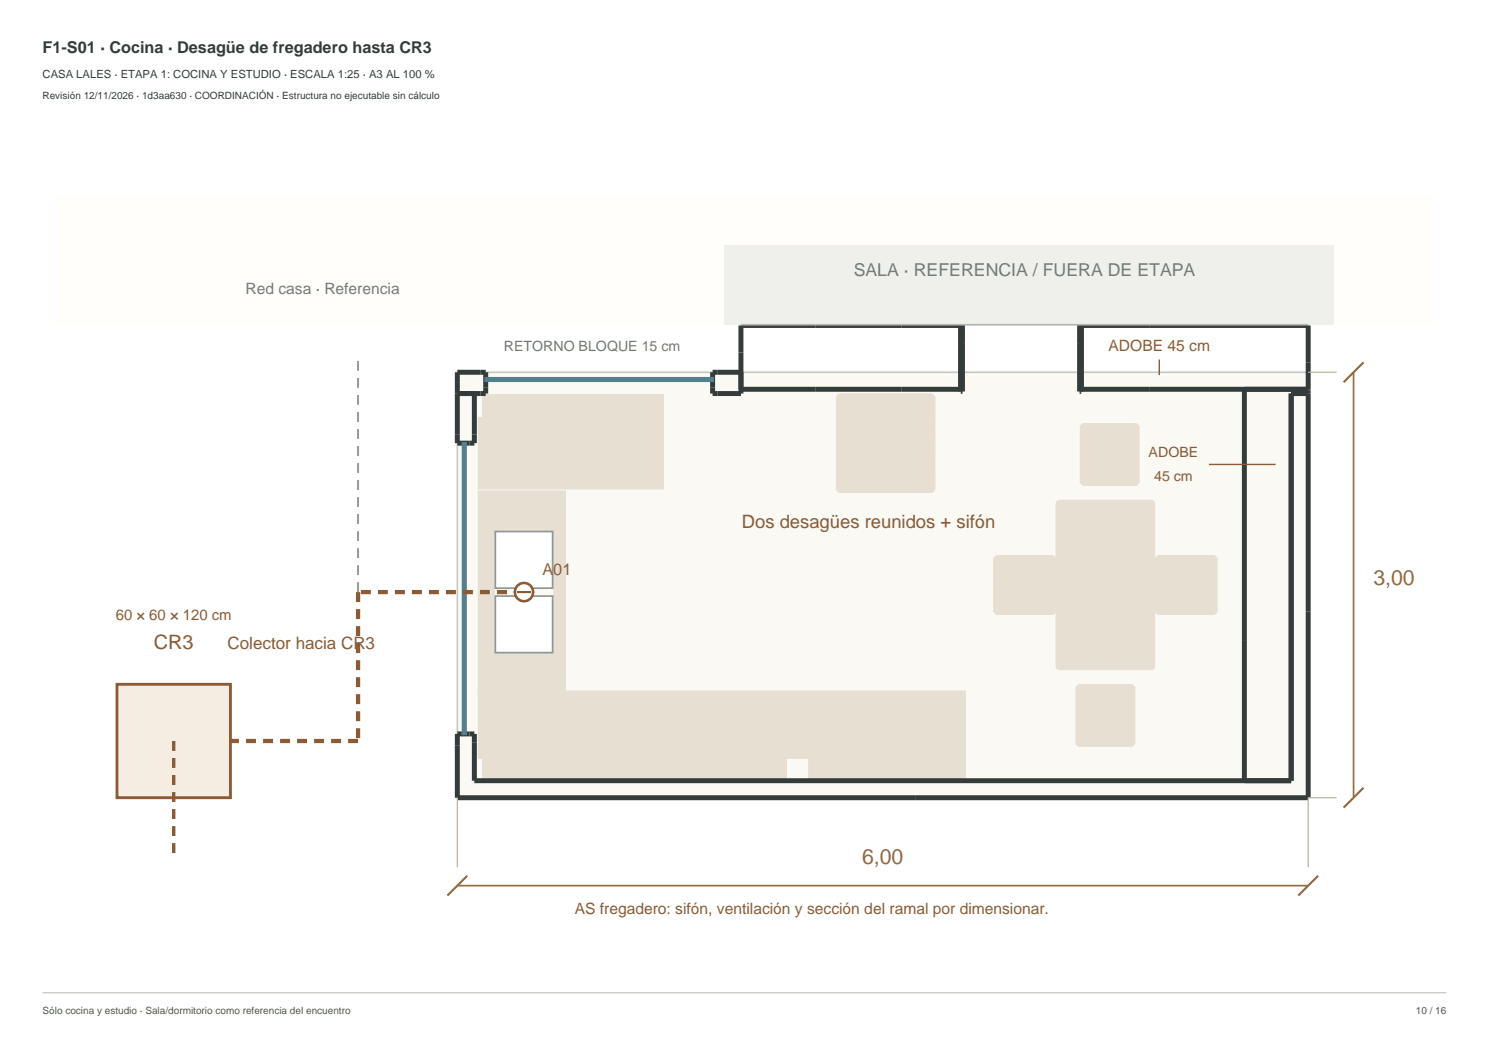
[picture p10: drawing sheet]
<svg xmlns="http://www.w3.org/2000/svg" width="420mm" height="297mm" viewBox="0 0 420 297" stroke-linecap="round" stroke-linejoin="round" font-family="sans-serif">
<path d="M129 105h240v120h-240z" fill-rule="evenodd" fill="#fbf9f3" stroke="#c7c9c3" stroke-width=".48"/>
<g fill="#e6dfd2">
<path d="M228 214l44.4-19.2v24.8z"/>
<path d="M228 214l44.4 5.6h-44.4z"/>
<path d="M222 214l50.4-19.2-44.4 19.2z"/>
<path d="M136 219.6l86-5.6v5.6z"/>
<path d="M136 214h86l-86 5.6z"/>
<path d="M134.8 194.8l1.2 19.2h-1.2z"/>
<path d="M134.8 194.8l87.2 19.2h-86z"/>
<path d="M134.8 194.8h137.6l-50.4 19.2z"/>
<path d="M136 214l86 5.6h-86z"/>
<path d="M136 214h86v5.6z"/>
<path d="M139.5 184.3l20.1 11.7h-24.8z"/>
<path d="M137.5 167.4l2 16.9z"/>
<path d="M137.4 167.4l2.1 16.9-4.7 11.7z"/>
<path d="M137.4 167.4l2.1 16.9z"/>
<path d="M137.6 167.5l1.9 16.8z"/>
<path d="M137.3 167.2l-2.5 28.8z"/>
<path d="M137.7 167.6l1.8 16.7z"/>
<path d="M137.3 167.1l-2.5 28.9z"/>
<path d="M137.8 167.7l1.7 16.6z"/>
<path d="M137.9 167.7l1.6 16.6z"/>
<path d="M138 167.7l1.5 16.6z"/>
<path d="M138.1 167.7l1.4 16.6z"/>
<path d="M138.2 167.7l1.3 16.6z"/>
<path d="M138.3 167.6l1.2 16.7z"/>
<path d="M138.4 167.5l1.1 16.8z"/>
<path d="M139.5 184.3h16.6l3.5 11.7z"/>
<path d="M139.5 149.7l-2.1 17z"/>
<path d="M139.5 149.7l-2 16.9z"/>
<path d="M139.5 149.7l-1.9 16.8z"/>
<path d="M139.5 149.7l-1.8 16.7z"/>
<path d="M139.5 149.7l-1.7 16.6z"/>
<path d="M139.5 149.7l-1.6 16.6z"/>
<path d="M139.5 149.7l-1.4 16.6z"/>
<path d="M139.5 149.7l-1.3 16.6z"/>
<path d="M139.5 149.7l-1.2 16.7z"/>
<path d="M139.5 149.7l-1.1 16.8z"/>
<path d="M139.5 149.7l-1 16.9z"/>
<path d="M134.8 138.4l4.7 11.3-2.1 17z"/>
<path d="M134.8 138.4l2.5 28.5z"/>
<path d="M134.8 138.4l2.5 28.4z"/>
<path d="M139.5 149.7l20.1-11.3-3.5 11.3z"/>
<path d="M134.8 138.4h24.8l-20.1 11.3z"/>
<path d="M134.8 138.4l2.5 28.6-2.5 29z"/>
<path d="M137.3 167l-2.5 29z"/>
<path d="M134.8 138.4l2.5 28.6z"/>
<path d="M159.6 138.4v57.6l-3.5-46.3z"/>
<path d="M156.1 149.7l3.5 46.3-3.5-11.7z"/>
<path d="M139.5 149.7v34.6l-.8-17.3z"/>
<path d="M139.5 149.7l-.8 17.2z"/>
<path d="M139.5 149.7l-.8 17.1z"/>
<path d="M139.5 149.7l-.9 17z"/>
<path d="M138.7 167.1l.8 17.2z"/>
<path d="M138.7 167.2l.8 17.1z"/>
<path d="M138.6 167.4l.9 16.9z"/>
<path d="M159.6 138.4v57.6l-3.5-11.7z"/>
<path d="M159.6 138.4l-3.5 45.9v-34.6z"/>
<path d="M136 117.6l51.2-6.4v26.8z"/>
<path d="M136 117.6l51.2 20.4h-52.4z"/>
<path d="M134.8 117.6h1.2l-1.2 20.4z"/>
<path d="M136 111.6l51.2-.4-51.2 6.4z"/>
<path d="M134.8 111.2l1.2 .4h-1.2z"/>
</g>
<path d="M134.8 111.4h52.4" fill="none" stroke="#e6dfd2" stroke-width=".36"/>
<g fill="#e6dfd2">
<path d="M134.8 117.6h1.2l-1.2 20.4z"/>
<path d="M134.8 111.2l1.2 .4h-1.2z"/>
<path d="M136 117.6l51.2 20.4h-52.4z"/>
<path d="M136 111.6l51.2-.4-51.2 6.4z"/>
<path d="M136 117.6l51.2-6.4v26.8z"/>
</g>
<path d="M134.8 111.4h52.4" fill="none" stroke="#e6dfd2" stroke-width=".36"/>
<g fill="#e6dfd2">
<path d="M235.8 138l1 1-.6-.2z"/>
<path d="M235.8 138l27 1h-26z"/>
<path d="M236.2 111.2l.6-.2-1 1z"/>
<path d="M263.8 138l-.4 .8-.6 .2z"/>
<path d="M235.8 112h28l-28 26z"/>
<path d="M235.8 138l28-26-1 27z"/>
<path d="M235.8 112l1-1 27 1z"/>
<path d="M263.8 112v26l-1 1z"/>
<path d="M236.8 111h26l1 1z"/>
<path d="M262.8 111l.6 .2 .4 .8z"/>
</g>
<g fill="none" stroke="#e6dfd2" stroke-width=".28">
<path d="M235.8 112v26M235.9 112v26M236.1 112v26M236.4 112v26M236.8 111h26M236.8 111.1h26M236.8 111.3h26M236.8 111.6h26M263.2 112v26M263.5 112v26M263.7 112v26M263.8 112v26"/>
<path d="M236.8 139h26M236.8 138.9h26M236.8 138.7h26M236.8 138.4h26"/>
</g>
<path d="M236.6 112v26M236.8 111.8h26M263 112v26M236.8 138.2h26" fill="none" stroke="#e6dfd2" stroke-width=".31"/>
<g fill="#e6dfd2">
<path d="M236.8 138l26-26v26z"/>
<path d="M236.8 112h26l-26 26z"/>
<path d="M181 196.6l29.6 20.4h-29.6z"/>
<path d="M181 196.6h29.6v20.4z"/>
<path d="M324.8 141l.7 .3 .3 .7z"/>
<path d="M298.8 141h26l1 1z"/>
<path d="M298.1 141.3l.7-.3-1 1z"/>
<path d="M297.8 142l1-1 27 1z"/>
<path d="M325.8 188l-.3 .7-.7 .3z"/>
<path d="M325.8 142v46h-28z"/>
<path d="M297.8 142h28l-28 46z"/>
<path d="M297.8 188h28l-1 1z"/>
<path d="M297.8 188l27 1h-26z"/>
<path d="M297.8 188l1 1-.7-.3z"/>
<path d="M304.6 136.2l16 .8h-15.2z"/>
<path d="M304.6 136.2h16.8l-.8 .8z"/>
<path d="M304.6 120.2l.8-.8h15.2z"/>
<path d="M304.6 120.2h16.8l-16.8 16z"/>
<path d="M304.6 136.2l16.8-16v16z"/>
<path d="M304.6 120.2l16-.8 .8 .8z"/>
<path d="M304.2 193h15.2l.8 .8z"/>
<path d="M303.4 193.8l.8-.8 16 .8z"/>
<path d="M304.2 210.6l16-.8-.8 .8z"/>
<path d="M303.4 209.8l16.8-16v16z"/>
<path d="M303.4 193.8h16.8l-16.8 16z"/>
<path d="M303.4 209.8h16.8l-16 .8z"/>
<path d="M304.2 193l16 .8h-16.8z"/>
<path d="M326.6 156.6l-.8 16v-15.2z"/>
<path d="M326.6 156.6v16.8l-.8-.8z"/>
<path d="M342.6 156.6l.8 .8v15.2z"/>
<path d="M326.6 156.6h16v16.8z"/>
<path d="M326.6 156.6l16 16.8h-16z"/>
<path d="M342.6 156.6l.8 16-.8 .8z"/>
<path d="M297.8 157.4v15.2l-.8 .8z"/>
<path d="M297 156.6l.8 .8-.8 16z"/>
<path d="M280.2 157.4l.8 16-.8-.8z"/>
<path d="M281 156.6l16 16.8h-16z"/>
<path d="M281 156.6h16v16.8z"/>
<path d="M281 156.6v16.8l-.8-16z"/>
</g>
<g fill="#fff" stroke="#92978f" stroke-width=".48">
<path d="M139.7 168.1h16.2v16h-16.2z" fill-rule="evenodd"/>
<path d="M139.7 149.9h16.2v16h-16.2z" fill-rule="evenodd"/>
</g>
<path d="M271 91.8h-62v19.2h-8v-6h8M271 91.2h.5v19.2h-.5zM304.5 91.2h.5v19.2h-.5zM305 91.8h64v133.2h-240v-18h4.8v13.2h230.4v-109.2h4.8M129 111h8v-6h-8v20h4.8v-14M209 109.8h62M305 109.8h64M351 109.8v110.4" fill="none" stroke="#343c3b" stroke-width="1.4" stroke-linecap="butt"/>
<g fill="#d1e4e7" stroke="#52818d" stroke-width=".72" stroke-linecap="butt">
<path d="M130.6 125h.7v82h-.7z" fill-rule="evenodd"/>
<path d="M137 106.7h64v.7h-64z" fill-rule="evenodd"/>
</g>
<path d="M15 55h390v36.6h-390z" fill-rule="evenodd" fill="#fffefb"/>
<path d="M204.2 69.2h172v22.4h-172z" fill-rule="evenodd" fill="#eff0ec"/>
<path d="M209 91.6h160" fill="none" stroke="#b2b7b0" stroke-width=".48"/>
<path d="M369 105h8M129 225v19.6M377 225h-8v19.6" fill="none" stroke="#bdb3a4" stroke-width=".36"/>
<path d="M381.8 105v120M129 249.8h240" fill="none" stroke="#936c40" stroke-width=".48"/>
<path d="M384.6 102.2l-5.6 5.6M384.6 222.2l-5.6 5.6M131.8 247l-5.6 5.6M371.8 247l-5.6 5.6" fill="none" stroke="#936c40" stroke-width=".6"/>
<path d="M327 101.4v4.4M341 131h18.8" fill="none" stroke="#8c5b36" stroke-width=".4"/>
<path d="M101 167v42M147.8 167h-46.8M101 209h-52" fill="none" stroke="#8c5b36" stroke-width="1.2" stroke-dasharray="2.8 2" stroke-linecap="butt"/>
<path d="M101 167v-66" fill="none" stroke="#9b9e95" stroke-width=".56" stroke-dasharray="2.8 2" stroke-linecap="butt"/>
<circle cx="147.8" cy="167" r="2.6" fill="#fff" stroke="#8c5b36" stroke-width=".72" stroke-linecap="butt"/>
<path d="M145.8 167h4" fill="none" stroke="#8c5b36" stroke-width=".6"/>
<path d="M33 193h32v32h-32z" fill-rule="evenodd" fill="#f5ede2" stroke="#8c5b36" stroke-width=".8" stroke-linecap="butt"/>
<path d="M49 209v32" fill="none" stroke="#8c5b36" stroke-width=".96" stroke-dasharray="2.8 2" stroke-linecap="butt"/>
<path d="M12 280h396" fill="none" stroke="#c6c9c0" stroke-width=".35"/>
<g font-size="6" fill="#936c40">
<text x="387.4" y="165">3,00</text>
<text x="243.2" y="243.8">6,00</text>
</g>
<text font-size="5.6" fill="#8c5b36" x="43.4" y="183">CR3</text>
<text font-size="5.2" fill="#8c5b36" x="209.2" y="149">Dos desagües reunidos + sifón</text>
<text font-size="5" fill="#747c76" x="240.8" y="77.8">SALA · REFERENCIA / FUERA DE ETAPA</text>
<text font-size="4.8" fill="#8c5b36" x="64.2" y="183">Colector hacia CR3</text>
<text font-size="4.6" fill="#343c3b" x="12" y="15">F1-S01 · Cocina · Desagüe de fregadero hasta CR3</text>
<text font-size="4.6" fill="#8c5b36" x="153" y="162.2">A01</text>
<text font-size="4.4" fill="#747c76" x="69.2" y="83">Red casa · Referencia</text>
<g font-size="4.4" fill="#8c5b36">
<text x="312.7" y="99">ADOBE 45 cm</text>
<text x="162.1" y="257.8">AS fregadero: sifón, ventilación y sección del ramal por dimensionar.</text>
</g>
<text font-size="4.2" fill="#8c5b36" x="32.7" y="175">60 × 60 × 120 cm</text>
<text font-size="4" fill="#737b73" x="142.1" y="99">RETORNO BLOQUE 15 cm</text>
<g font-size="4" fill="#8c5b36">
<text x="324" y="129">ADOBE</text>
<text x="325.6" y="135.8">45 cm</text>
</g>
<text font-size="3.2" fill="#343c3b" x="12" y="22">CASA LALES · ETAPA 1: COCINA Y ESTUDIO · ESCALA 1:25 · A3 AL 100 %</text>
<text font-size="2.8" fill="#343c3b" x="12" y="28">Revisión 12/11/2026 · 1d3aa630 · COORDINACIÓN · Estructura no ejecutable sin cálculo</text>
<g font-size="2.8" fill="#515950">
<text x="12" y="286">Sólo cocina y estudio · Sala/dormitorio como referencia del encuentro</text>
<text x="399.4" y="286">10 / 16</text>
</g>
</svg>
